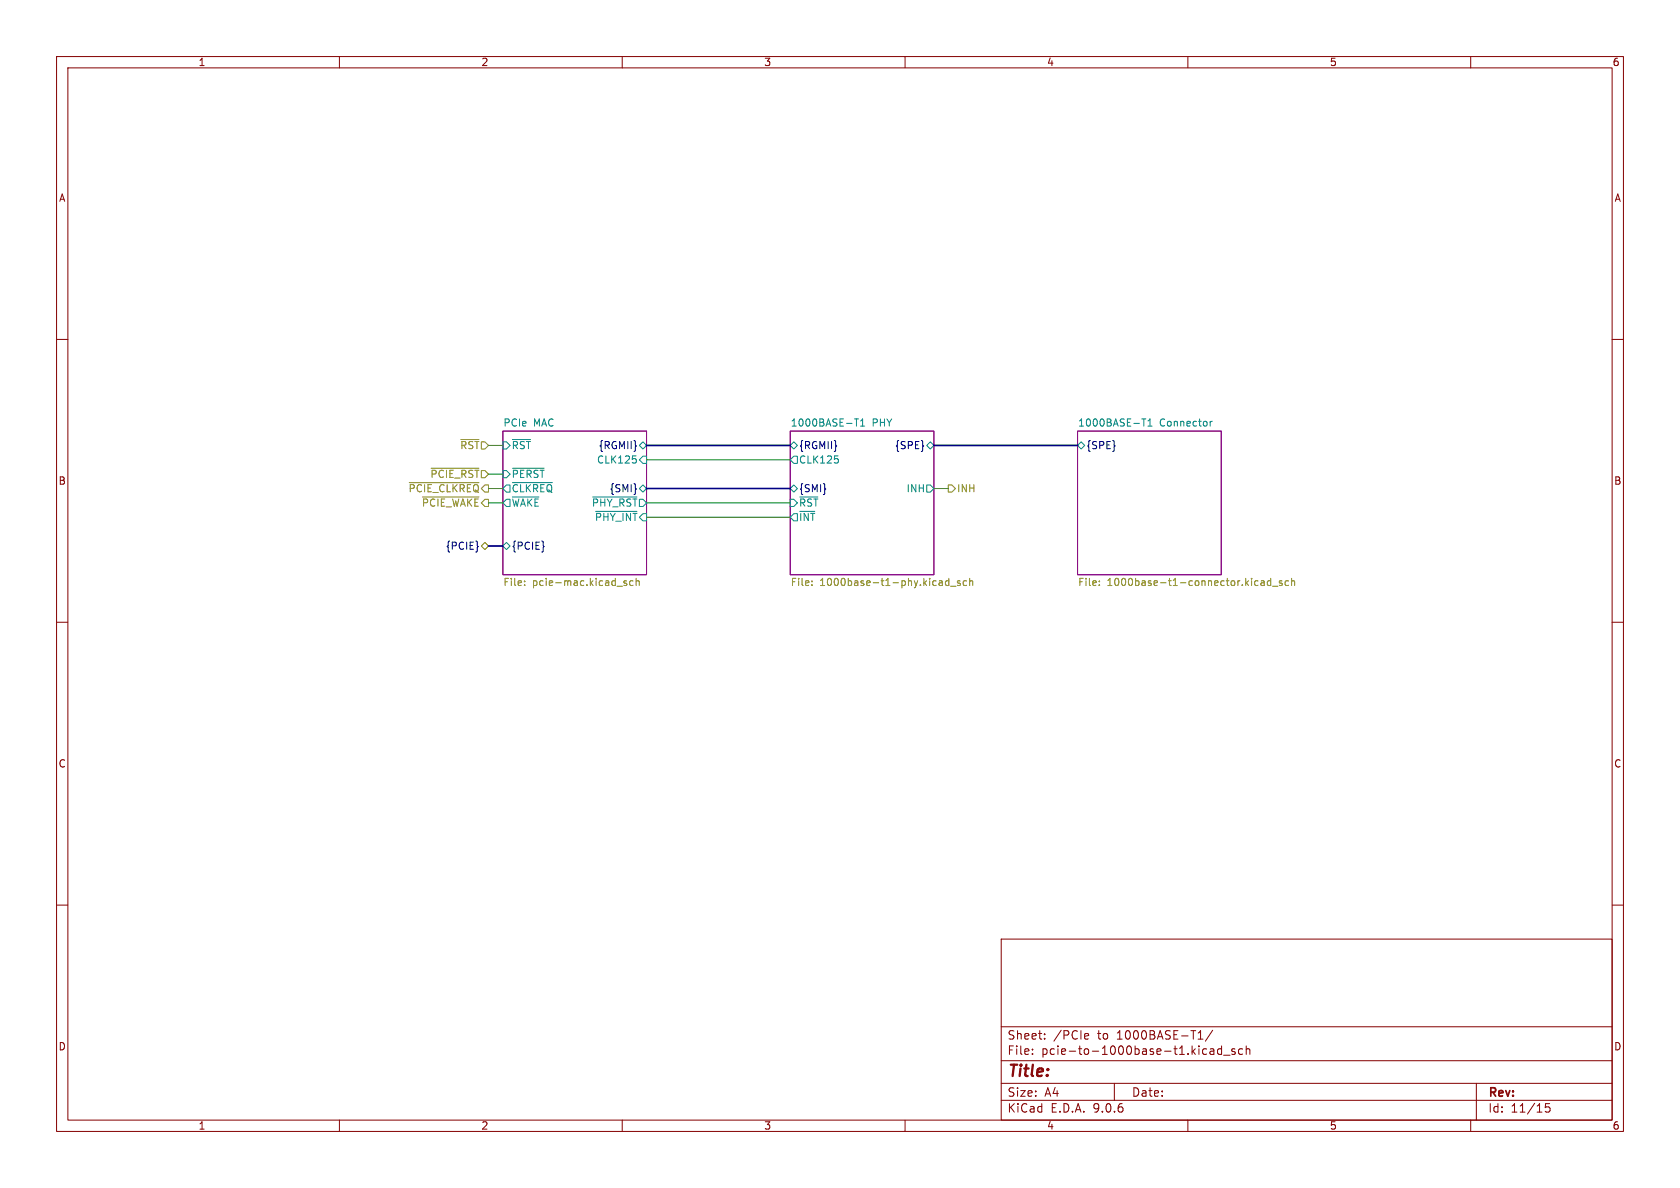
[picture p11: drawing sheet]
<svg xmlns="http://www.w3.org/2000/svg" width="297mm" height="210mm" viewBox="0 0 297 210" stroke-linecap="round" stroke-linejoin="round" font-family="sans-serif">
<path d="M0 0h297v210h-297z" fill="#fff" stroke="#fff" stroke-width=".18"/>
<g fill="none" stroke="#840000" stroke-width=".18">
<path d="M10 10h277v190h-277zM12 12h273v186h-273zM60 10v2M110 10v2M160 10v2M210 10v2M260 10v2M10 60h2M285 60h2M10 110h2M285 110h2M10 160h2"/>
<path d="M177 166h108v32h-108zM285 160h2M60 198v2M110 198v2M160 198v2M177 194.5h108M177 191.5h108M177 187.5h108M177 181.5h108M182.5 186.3v.1M182.5 185.5v.1M184.7 183.6v.1"/>
<path d="M184.7 182.8v.1M192 182.7l.4 .1 .1 .3-.8 .1M192.4 183.6l-.4 .1M197 191.5v3M210 198v2M211.8 183.7h.9M212.9 185.4l.4 .1M213.3 186.3l-.4 .1M214 185.5h.5l.1 .9M214.4 182.1l-1.3 2M214.6 185.8h-.5a.29 .29 0 0 0-.2 .3 .29 .29 0 0 0 .2 .3l.5-.1M216 185.5l-.5-.1-.3 .3v.4l.2 .2h.6"/>
<path d="M216 184.9v1.5M216.3 186.5h1.2M218.3 185.5l-.3-.1-.3 .2 .1 .2 .5 .2v.3h-.6M219.7 185.5l-.5-.1-.2 .3v.4l.1 .2h.6M220.3 185.5l.2-.1 .4 .1 .1 .9M220.3 184.9v1.5M260 198v2M261 191.5v6.5M274 195.1h-.8v.7l.2-.1h.5l.1 .3v.5l-.3 .1-.5-.1"/>
</g>
<path d="M88.9 76.2h25.4v25.4h-25.4zM139.7 76.2h25.4v25.4h-25.4zM190.5 76.2h25.4v25.4h-25.4z" fill="none" stroke="#840084" stroke-width=".18"/>
<g fill="none" stroke="#008484" stroke-width=".18">
<path d="M88.9 78.1h.6l.7 .6-.7 .7h-.6zM90.6 77.7h3.2M113 78.7l.7-.6 .6 .6-.6 .7zM139.7 78.7l.6-.6 .7 .6-.7 .7zM151 74.1h.8M151.4 74.1v1.2M152.1 75.3h.8M152.1 74.4l.4-.3v1.2M163.8 78.7l.7-.6 .6 .6-.6 .7zM190.5 78.7l.6-.6 .7 .6-.7 .7zM201.8 74.1h.8M202.2 74.1v1.2"/>
<path d="M202.9 75.3h.8M202.9 74.4l.4-.3v1.2M213.9 74.5v.8M214.3 74.5l-.4 .2M88.9 96.5l.6-.6 .7 .6-.7 .7zM88.9 83.2h.6l.7 .6-.7 .7h-.6zM89.5 85.7h.7v1.3h-.7l-.6-.6zM89.5 88.3h.7v1.2h-.7l-.6-.6zM90.6 85.3h7.1M90.6 87.9h4.7M90.6 82.8h5.6M104.8 87.9h7.8"/>
<path d="M105.3 90.4h7.3M111.8 80.6h.6M112.3 81.1l.2 .2v.3l-.2 .3M113 86.4l.7-.7 .6 .7-.6 .6zM113.7 80.6h.6v1.3h-.6l-.7-.6zM139.7 86.4l.6-.7 .7 .7-.7 .6zM139.7 88.3h.6l.7 .6-.7 .6h-.6zM140.3 90.8h.7v1.3h-.7l-.6-.7zM140.3 80.6h.7v1.3h-.7l-.6-.6zM141.4 87.9h3.2M147.6 80.6h.6M148.1 81.1l.1 .2-.1 .5"/>
<path d="M163.8 85.7h.7l.6 .7-.6 .6h-.7z"/>
</g>
<g fill="none" stroke="#848400" stroke-width=".18">
<path d="M81.5 77.7h3.2M72.3 85.3h12.4M74.7 87.9h10M76.2 82.8h8.5M85.1 96.5l.6-.6 .7 .6-.7 .7zM167.6 85.7h.7l.6 .7-.6 .6h-.7zM92.7 103.4v.1M92.7 102.7v.1M110.8 102.7h-.3l-.2 .1v.2l.5 .1v.3h-.5M111.9 102.7h-.3l-.3 .2 .1 .5h.5M112.5 102.8l.1-.1h.3l.1 .8M112.5 102.2v1.3"/>
<path d="M143.5 103.4v.1M143.5 102.7v.1M167.7 102.7h-.3l-.3 .2 .2 .5h.4M167.7 102.2v1.3M168 103.6h1M169.7 102.7h-.3l-.1 .1v.2l.4 .1v.3h-.4M170.9 102.7h-.4l-.2 .2 .1 .5h.5M171.4 102.8l.2-.1h.3l.1 .8M171.4 102.2v1.3M194.3 103.4v.1M194.3 102.7v.1M223 102.7h.4l.1 .8"/>
<path d="M223.5 103h-.4l-.2 .2 .2 .3 .4-.1M224.6 102.7h-.3l-.3 .2 .2 .5h.4M224.6 102.2v1.3M225 103.6h.9M226.6 102.7h-.3l-.1 .1v.2l.4 .1v.3h-.4M227.8 102.7h-.4l-.2 .2 .1 .5h.5M228.3 102.8l.2-.1h.3l.1 .8M228.3 102.2v1.3"/>
</g>
<path d="M114.3 78.7h25.4M165.1 78.7h25.4M86.4 96.5h2.5M114.3 86.4h25.4" fill="none" stroke="#000084" stroke-width=".3"/>
<path d="M86.4 78.7h2.5M86.4 88.9h2.5M86.4 83.8h2.5M86.4 86.4h2.5M114.3 88.9h25.4M114.3 91.4h25.4M114.3 81.3h25.4M165.1 86.4h2.5" fill="none" stroke="#008400" stroke-width=".18"/>
<text font-size="2.8" fill="#840000" x="178" y="190.9">Title:</text>
<g font-size="2.1" fill="#840000">
<text x="178" y="184">Sheet:</text>
<text x="186.2" y="184">/PCIe</text>
<text x="194.1" y="184">to</text>
<text x="197.6" y="184">1000BASE-T1/</text>
<text x="178" y="186.7">File:</text>
<text x="184.1" y="186.7">pcie-to-1000base-t1.kicad_sch</text>
<text x="178" y="196.9">KiCad</text>
<text x="178" y="194.1">Size:</text>
<text x="184.7" y="194.1">A4</text>
<text x="185.7" y="196.9">E.D.A.</text>
<text x="193.3" y="196.9">9.0.6</text>
<text x="200" y="194.1">Date:</text>
<text x="263" y="194.3">Rev:</text>
<text x="263" y="196.9">Id:</text>
<text x="267.1" y="196.9">11/15</text>
</g>
<g font-size="1.8" fill="#840000">
<text x="35" y="11.9">1</text>
<text x="85" y="11.9">2</text>
<text x="135" y="11.9">3</text>
<text x="185" y="11.9">4</text>
<text x="235" y="11.9">5</text>
<text x="285" y="11.9">6</text>
<text x="10.3" y="35.9">A</text>
<text x="285.3" y="35.9">A</text>
<text x="10.3" y="85.9">B</text>
<text x="285.3" y="85.9">B</text>
<text x="10.3" y="135.9">C</text>
<text x="285.3" y="135.9">C</text>
<text x="10.3" y="185.9">D</text>
<text x="285.3" y="185.9">D</text>
<text x="35" y="199.9">1</text>
<text x="85" y="199.9">2</text>
<text x="135" y="199.9">3</text>
<text x="185" y="199.9">4</text>
<text x="235" y="199.9">5</text>
<text x="285" y="199.9">6</text>
</g>
<g font-size="1.8" fill="#008484">
<text x="88.9" y="75.5">PCIe</text>
<text x="94.3" y="75.5">MAC</text>
<text x="139.7" y="75.5">1000BASE-T1</text>
<text x="154.2" y="75.5">PHY</text>
<text x="190.5" y="75.5">1000BASE-T1</text>
<text x="205" y="75.5">Connector</text>
<text x="90.4" y="79.6">~{RST}</text>
<text x="105.4" y="82.1">CLK125</text>
<text x="141.2" y="82.1">CLK125</text>
<text x="90.4" y="87.2">~{CLKREQ}</text>
<text x="90.4" y="89.8">~{WAKE}</text>
<text x="90.4" y="84.7">~{PERST}</text>
<text x="104.5" y="89.8">~{PHY_RST}</text>
<text x="141.2" y="89.8">~{RST}</text>
<text x="160.2" y="87.2">INH</text>
<text x="105.1" y="92.3">~{PHY_INT}</text>
<text x="141.2" y="92.3">~{INT}</text>
</g>
<g font-size="1.8" fill="#848400">
<text x="81.2" y="79.6">~{RST}</text>
<text x="72.1" y="87.2">~{PCIE_CLKREQ}</text>
<text x="74.5" y="89.8">~{PCIE_WAKE}</text>
<text x="76" y="84.7">~{PCIE_RST}</text>
<text x="169.1" y="87.2">INH</text>
<text x="88.9" y="103.9">File:</text>
<text x="94.1" y="103.9">pcie-mac.kicad_sch</text>
<text x="139.7" y="103.9">File:</text>
<text x="144.9" y="103.9">1000base-t1-phy.kicad_sch</text>
<text x="190.5" y="103.9">File:</text>
<text x="195.7" y="103.9">1000base-t1-connector.kicad_sch</text>
</g>
<g font-size="1.8" fill="#000084">
<text x="105.7" y="79.6">{RGMII}</text>
<text x="141.2" y="79.6">{RGMII}</text>
<text x="158.1" y="79.6">{SPE}</text>
<text x="192" y="79.6">{SPE}</text>
<text x="107.7" y="87.2">{SMI}</text>
<text x="141.2" y="87.2">{SMI}</text>
<text x="78.7" y="97.4">{PCIE}</text>
<text x="90.4" y="97.4">{PCIE}</text>
</g>
</svg>
